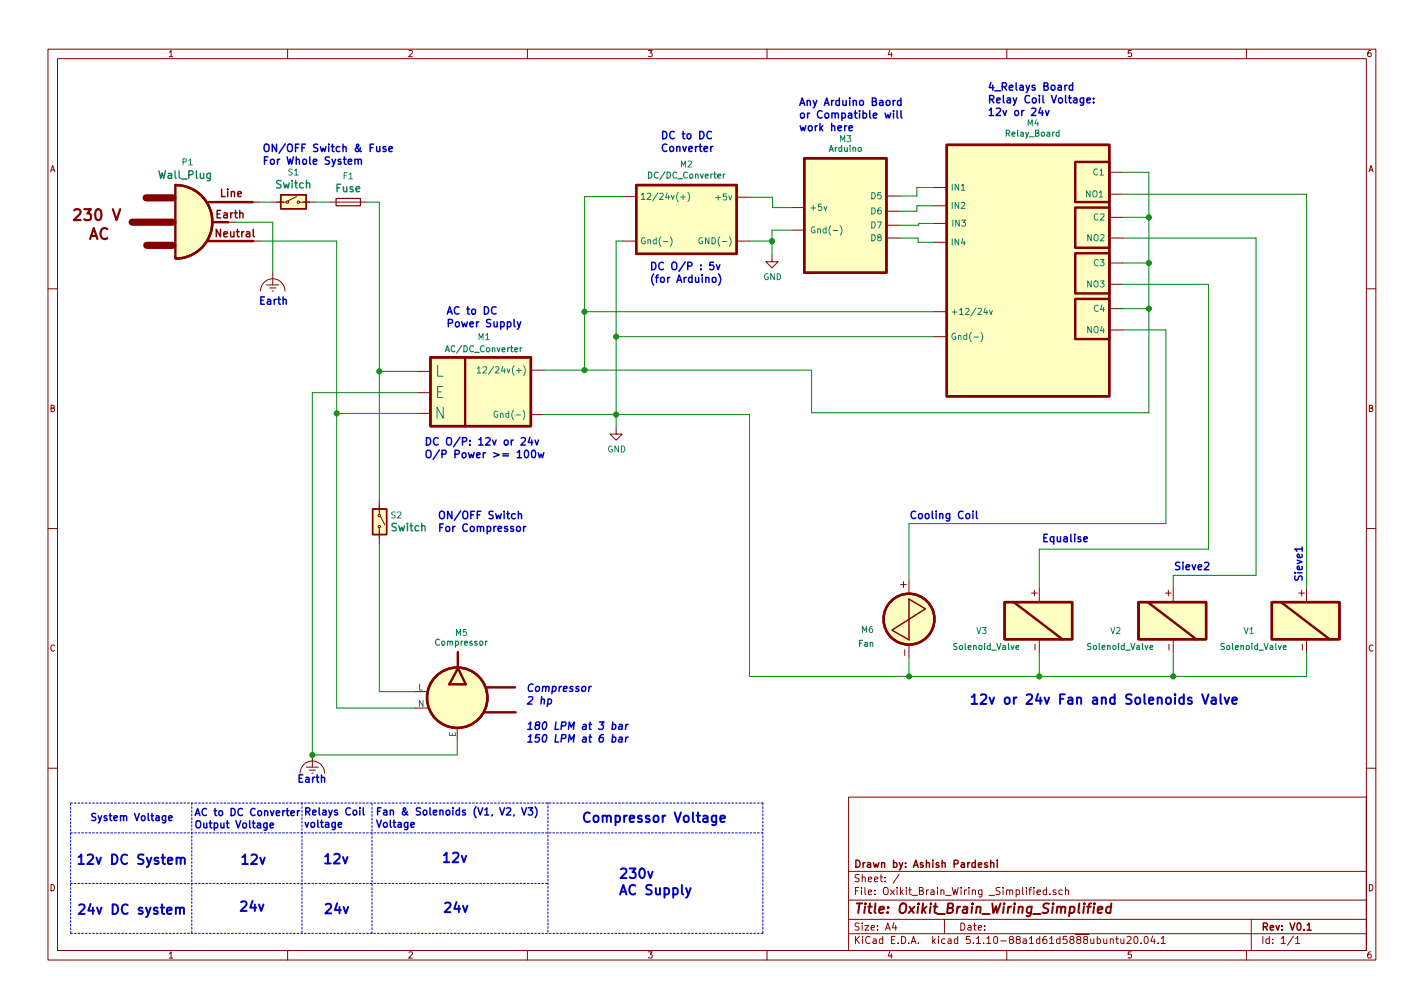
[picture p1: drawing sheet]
EESchema Schematic File Version 4
EELAYER 30 0
EELAYER END
$Descr A4 11693 8268
encoding utf-8
Sheet 1 1
Title "Oxikit_Brain_Wiring_Simplified"
Date ""
Rev "V0.1"
Comp "Drawn by: Ashish Pardeshi"
Comment1 ""
Comment2 ""
Comment3 ""
Comment4 ""
$EndDescr
$Comp
L myComponents:Wall_Plug P1
U 1 1
P 1550 1805
F 0 "P1" H 1540 2290 50  0000 C CNN
F 1 "Wall_Plug" H 1520 2185 62  0000 C CNB
F 2 "" H 1550 1805 50  0001 C CNN
F 3 "" H 1550 1805 50  0001 C CNN
	1    1550 1805
	1    0    0    -1  
$EndComp
Wire Wire Line
	1940 1815 2240 1815
Wire Wire Line
	2240 1815 2240 2230
$Comp
L Device:Fuse F1
U 1 1
P 2860 1650
F 0 "F1" V 2645 1650 50  0000 C CNN
F 1 "Fuse" V 2745 1650 62  0000 C CNB
F 2 "" V 2790 1650 50  0001 C CNN
F 3 "~" H 2860 1650 50  0001 C CNN
	1    2860 1650
	0    1    1    0   
$EndComp
$Comp
L myComponents:Switch S1
U 1 1
P 2415 1630
F 0 "S1" H 2410 1856 50  0000 C CNN
F 1 "Switch" H 2410 1756 62  0000 C CNB
F 2 "" H 2415 1630 50  0001 C CNN
F 3 "" H 2415 1630 50  0001 C CNN
	1    2415 1630
	1    0    0    -1  
$EndComp
Wire Wire Line
	2590 1650 2710 1650
Wire Wire Line
	2230 1650 2135 1650
Wire Wire Line
	2140 1970 2765 1970
$Comp
L power:Earth_Clean #PWR?
U 1 1
P 2240 2230
F 0 "#PWR?" H 2490 2230 50  0001 C CNN
F 1 "Earth_Clean" H 2540 2080 50  0001 C CNN
F 2 "" H 2240 2180 50  0001 C CNN
F 3 "~" H 2240 2180 50  0001 C CNN
	1    2240 2230
	1    0    0    -1  
$EndComp
$Comp
L myComponents:AC2DC_Converter M1
U 1 1
P 3940 3165
F 0 "M1" H 3920 3575 50  0000 L CNN
F 1 "AC/DC_Converter" H 3650 3475 50  0000 L CNB
F 2 "" H 3940 3165 50  0001 C CNN
F 3 "" H 3940 3165 50  0001 C CNN
	1    3940 3165
	1    0    0    -1  
$EndComp
$Comp
L myComponents:Compressor M5
U 1 1
P 3760 5750
F 0 "M5" H 3735 6315 50  0000 L CNN
F 1 "Compressor" H 3565 6235 50  0000 L CNB
F 2 "" H 3760 5750 50  0001 C CNN
F 3 "" H 3760 5750 50  0001 C CNN
	1    3760 5750
	1    0    0    -1  
$EndComp
$Comp
L power:Earth_Clean #PWR?
U 1 1
P 2565 6190
F 0 "#PWR?" H 2815 6190 50  0001 C CNN
F 1 "Earth_Clean" H 2865 6040 50  0001 C CNN
F 2 "" H 2565 6140 50  0001 C CNN
F 3 "~" H 2565 6140 50  0001 C CNN
	1    2565 6190
	1    0    0    -1  
$EndComp
$Comp
L myComponents:Switch S2
U 1 1
P 3135 4280
F 0 "S2" V 3075 4350 50  0000 L CNN
F 1 "Switch" V 3175 4350 62  0000 L CNB
F 2 "" H 3135 4280 50  0001 C CNN
F 3 "" H 3135 4280 50  0001 C CNN
	1    3135 4280
	0    1    1    0   
$EndComp
Wire Wire Line
	3115 3040 3430 3040
Wire Wire Line
	3115 1650 3115 3040
Connection ~ 3115 3040
Wire Wire Line
	2765 1970 2765 3385
Wire Wire Line
	3430 3215 2565 3215
Wire Wire Line
	2565 6190 3755 6190
Wire Wire Line
	3755 6190 3755 6070
Connection ~ 2565 6190
Wire Wire Line
	3405 5670 3115 5670
$Comp
L myComponents:DC2DC_Converter M2
U 1 1
P 5630 1750
F 0 "M2" H 5637 2162 50  0000 C CNN
F 1 "DC/DC_Converter" H 5637 2071 50  0000 C CNB
F 2 "" H 5630 1750 50  0001 C CNN
F 3 "" H 5630 1750 50  0001 C CNN
	1    5630 1750
	1    0    0    -1  
$EndComp
$Comp
L myComponents:Arduino M3
U 1 1
P 6805 1635
F 0 "M3" H 6945 2140 50  0000 C CNN
F 1 "Arduino" H 6945 2060 50  0000 C CNB
F 2 "" H 6805 1635 50  0001 C CNN
F 3 "" H 6805 1635 50  0001 C CNN
	1    6805 1635
	1    0    0    -1  
$EndComp
Wire Wire Line
	6505 1695 6345 1695
Wire Wire Line
	6345 1695 6345 1610
Wire Wire Line
	6345 1610 6160 1610
Wire Wire Line
	6510 1880 6340 1880
Wire Wire Line
	6340 1970 6160 1970
$Comp
L myComponents:Relay_Board M4
U 1 1
P 8240 1850
F 0 "M4" H 8430 2700 50  0000 L CNN
F 1 "Relay_Board" H 8250 2615 50  0000 L CNB
F 2 "" H 8240 1850 50  0001 C CNN
F 3 "" H 8240 1850 50  0001 C CNN
	1    8240 1850
	1    0    0    -1  
$EndComp
Wire Wire Line
	7530 1530 7530 1600
Wire Wire Line
	7530 1600 7390 1600
Wire Wire Line
	7545 1825 7545 1840
Wire Wire Line
	7545 1840 7390 1840
Wire Wire Line
	7390 1945 7540 1945
Wire Wire Line
	7540 1945 7540 1980
Wire Wire Line
	7540 1980 7665 1980
Wire Wire Line
	7530 1680 7530 1725
Wire Wire Line
	7530 1725 7390 1725
Wire Wire Line
	7545 1825 7670 1825
Wire Wire Line
	2765 3390 2770 3390
Wire Wire Line
	2770 3390 2770 3385
Wire Wire Line
	2770 3385 2765 3385
Wire Wire Line
	2565 3215 2565 6190
Wire Wire Line
	2765 3390 2765 5805
Wire Wire Line
	3115 3040 3115 4095
Wire Wire Line
	3115 4455 3115 5670
Wire Wire Line
	5115 1605 4800 1605
Wire Wire Line
	5060 1970 5115 1970
Wire Wire Line
	7665 2755 5060 2755
Connection ~ 5060 2755
Wire Wire Line
	5060 2755 5060 1970
$Comp
L myComponents:Fan M6
U 1 1
P 7465 5075
F 0 "M6" H 7070 4990 50  0000 L CNN
F 1 "Fan" H 7045 4875 50  0000 L CNB
F 2 "" H 7465 5075 50  0001 C CNN
F 3 "" H 7465 5075 50  0001 C CNN
	1    7465 5075
	1    0    0    -1  
$EndComp
$Comp
L myComponents:Sol_Valve V3
U 1 1
P 8535 5105
F 0 "V3" H 8015 5040 50  0000 L CNN
F 1 "Solenoid_Valve" H 7820 4910 50  0000 L CNB
F 2 "" H 8535 5105 50  0001 C CNN
F 3 "" H 8535 5105 50  0001 C CNN
	1    8535 5105
	1    0    0    -1  
$EndComp
$Comp
L myComponents:Sol_Valve V2
U 1 1
P 9635 5105
F 0 "V2" H 9115 5040 50  0000 L CNN
F 1 "Solenoid_Valve" H 8920 4910 50  0000 L CNB
F 2 "" H 9635 5105 50  0001 C CNN
F 3 "" H 9635 5105 50  0001 C CNN
	1    9635 5105
	1    0    0    -1  
$EndComp
$Comp
L myComponents:Sol_Valve V1
U 1 1
P 10730 5105
F 0 "V1" H 10210 5040 50  0000 L CNN
F 1 "Solenoid_Valve" H 10015 4910 50  0000 L CNB
F 2 "" H 10730 5105 50  0001 C CNN
F 3 "" H 10730 5105 50  0001 C CNN
	1    10730 5105
	1    0    0    -1  
$EndComp
Wire Wire Line
	5060 2755 5060 3395
Wire Wire Line
	4470 3030 4800 3030
Wire Wire Line
	4465 3395 5060 3395
Wire Wire Line
	2765 3385 2765 3390
Wire Wire Line
	2765 3385 3425 3385
Connection ~ 2765 3385
Wire Wire Line
	3410 5805 2765 5805
Wire Wire Line
	3010 1650 3115 1650
Wire Wire Line
	7665 1530 7530 1530
Wire Wire Line
	7665 1680 7530 1680
Wire Wire Line
	4800 1605 4800 2550
Wire Wire Line
	7665 2550 4800 2550
Connection ~ 4800 2550
Wire Wire Line
	4800 2550 4800 3030
Wire Wire Line
	10730 5350 10730 5545
Wire Wire Line
	10730 5545 9635 5545
Wire Wire Line
	7465 5545 7465 5390
Wire Wire Line
	8535 5350 8535 5545
Connection ~ 8535 5545
Wire Wire Line
	8535 5545 7465 5545
Wire Wire Line
	9635 5350 9635 5545
Connection ~ 9635 5545
Wire Wire Line
	9635 5545 8535 5545
Wire Wire Line
	9215 1405 9435 1405
Wire Wire Line
	9435 3380 6665 3380
Wire Wire Line
	6665 3380 6665 3030
Wire Wire Line
	6665 3030 4800 3030
Connection ~ 4800 3030
Wire Wire Line
	5060 3395 6155 3395
Connection ~ 5060 3395
Connection ~ 7465 5545
Wire Wire Line
	9220 2525 9435 2525
Connection ~ 9435 2525
Wire Wire Line
	9435 2525 9435 3380
Wire Wire Line
	9220 2150 9435 2150
Connection ~ 9435 2150
Wire Wire Line
	9435 2150 9435 2525
Wire Wire Line
	9435 1405 9435 1775
Wire Wire Line
	9220 1775 9435 1775
Connection ~ 9435 1775
Wire Wire Line
	9435 1775 9435 2150
Wire Wire Line
	6155 3395 6155 5545
Wire Wire Line
	6155 5545 7465 5545
Wire Wire Line
	10730 4825 10730 1585
Wire Wire Line
	10730 1585 9210 1585
Wire Wire Line
	9635 4825 9635 4715
Wire Wire Line
	9635 4715 10315 4715
Wire Wire Line
	10315 4715 10315 1945
Wire Wire Line
	10315 1945 9220 1945
Wire Wire Line
	8535 4825 8535 4500
Wire Wire Line
	8535 4500 9925 4500
Wire Wire Line
	9925 4500 9925 2325
Wire Wire Line
	9925 2325 9220 2325
Wire Wire Line
	9220 2700 9575 2700
Wire Wire Line
	9575 2700 9575 4290
Wire Wire Line
	9575 4290 7465 4290
Wire Wire Line
	7465 4290 7465 4765
Text Notes 8045 4265 2    61   ~ 12
Cooling Coil
Text Notes 8950 4455 2    61   ~ 12
Equalise
Text Notes 9635 4685 0    61   ~ 12
Sieve2
Text Notes 10710 4775 1    61   ~ 12
Sieve1
Text Notes 4315 6100 0    61   Italic 12
Compressor\n2 hp\n\n180 LPM at 3 bar\n150 LPM at 6 bar 
Text Notes 850  1590 0    89   ~ 18
~
Text Notes 3660 2690 0    61   ~ 12
AC to DC \nPower Supply
Text Notes 3480 3765 0    61   ~ 12
DC O/P: 12v or 24v\nO/P Power >= 100w
Text Notes 5420 1250 0    61   ~ 12
DC to DC\nConverter\n
Text Notes 5330 2325 0    61   ~ 12
DC O/P : 5v\n(for Arduino)\n
Text Notes 6555 1080 0    61   ~ 12
Any Arduino Baord\nor Compatible will\nwork here\n
Text Notes 8105 955  0    61   ~ 12
4_Relays Board\nRelay Coil Voltage:\n12v or 24v
Text Notes 3590 4370 0    61   ~ 12
ON/OFF Switch\nFor Compressor
Text Notes 2150 1355 0    61   ~ 12
ON/OFF Switch & Fuse\nFor Whole System
Text Notes 2120 2505 0    61   ~ 12
Earth\n
Text Notes 2435 6430 0    61   ~ 12
Earth\n
$Comp
L power:GND #PWR?
U 1 1
P 5060 3505
F 0 "#PWR?" H 5060 3255 50  0001 C CNN
F 1 "GND" H 5065 3332 50  0000 C CNN
F 2 "" H 5060 3505 50  0001 C CNN
F 3 "" H 5060 3505 50  0001 C CNN
	1    5060 3505
	1    0    0    -1  
$EndComp
Wire Wire Line
	5060 3385 5050 3385
Wire Wire Line
	5060 3395 5060 3385
Wire Wire Line
	5060 3395 5060 3505
$Comp
L power:GND #PWR?
U 1 1
P 6340 2090
F 0 "#PWR?" H 6340 1840 50  0001 C CNN
F 1 "GND" H 6345 1917 50  0000 C CNN
F 2 "" H 6340 2090 50  0001 C CNN
F 3 "" H 6340 2090 50  0001 C CNN
	1    6340 2090
	1    0    0    -1  
$EndComp
Wire Wire Line
	6340 1880 6340 1970
Connection ~ 6340 1970
Wire Wire Line
	6340 1970 6340 2090
Wire Notes Line
	580  6585 6265 6585
Wire Notes Line
	6265 6585 6265 7655
Wire Notes Line
	580  7655 580  6580
Wire Notes Line
	580  6830 6260 6830
Wire Notes Line
	4500 6580 4500 7655
Text Notes 625  7515 0    79   ~ 16
24v DC system
Text Notes 620  7105 0    79   ~ 16
12v DC System
Text Notes 735  6745 0    59   ~ 12
System Voltage
Text Notes 1590 6805 0    59   ~ 12
AC to DC Converter\nOutput Voltage
Wire Notes Line
	2480 6585 2480 7655
Wire Notes Line
	580  7655 6265 7655
Text Notes 2490 6800 0    59   ~ 12
Relays Coil \nvoltage
Wire Notes Line
	3055 6590 3055 7655
Text Notes 3080 6800 0    59   ~ 12
Fan & Solenoids (V1, V2, V3)\nVoltage
Text Notes 1965 7105 0    79   ~ 16
12v
Text Notes 2645 7100 0    79   ~ 16
12v
Text Notes 3620 7090 0    79   ~ 16
12v
Text Notes 1955 7490 0    79   ~ 16
24v
Text Notes 2650 7510 0    79   ~ 16
24v
Text Notes 3630 7500 0    79   ~ 16
24v
Wire Notes Line
	1575 6585 1575 7655
Wire Notes Line
	580  7245 4500 7245
Text Notes 4770 6760 0    79   ~ 16
Compressor Voltage
Text Notes 5075 7355 0    79   ~ 16
230v\nAC Supply
Text Notes 7955 5790 0    79   ~ 16
12v or 24v Fan and Solenoids Valve
$EndSCHEMATC
